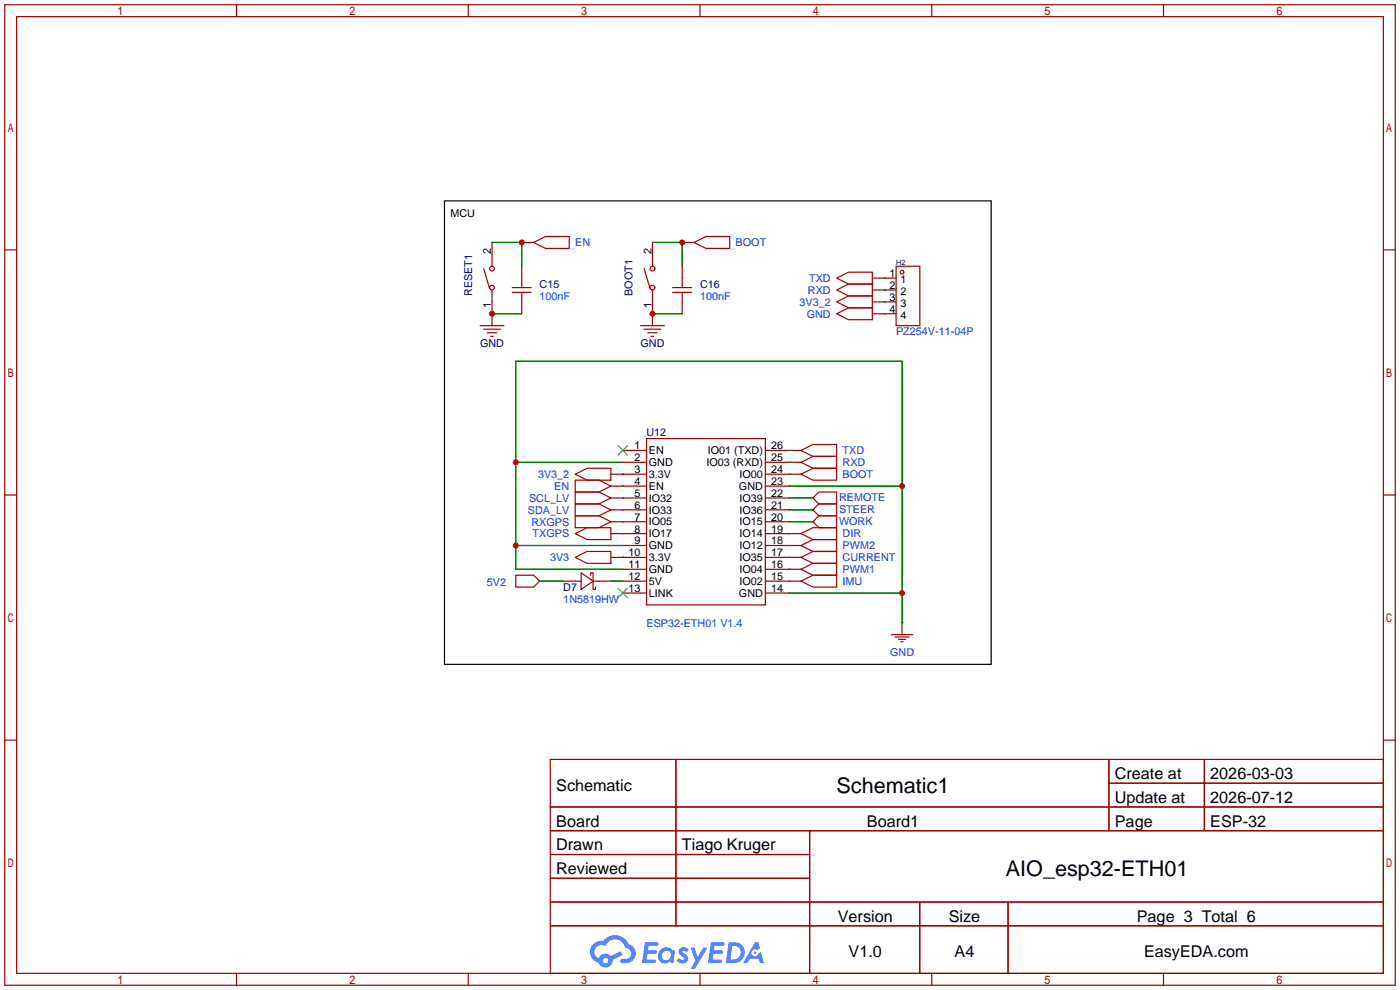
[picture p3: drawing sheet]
<svg xmlns="http://www.w3.org/2000/svg" width="299mm" height="212mm" viewBox="0 0 299 212" stroke-linecap="round" stroke-linejoin="round" font-family="sans-serif">
<g fill="none" stroke="#a10000" stroke-width=".25">
<path d="M1 1h297.2v209.6h-297.2zM3.6 3.6h292.1v204.4h-292.1zM50.5 1v2.6M100.1 1v2.6M149.6 1v2.6M199.1 1v2.6M248.7 1v2.6M1 53.4h2.6M295.7 53.4h2.5M1 105.8h2.6M295.7 105.8h2.5M1 158.2h2.6"/>
<path d="M295.7 158.2h2.5M117.6 162.3h178.1v45.7h-178.1zM117.6 172.5h178.1M117.6 177.5h178.1M144.5 162.3v35.6M173 177.5v30.5M237 162.3v15.2M237 167.4h58.7M257.4 162.3v15.2M117.6 182.6h55.4M117.6 192.8h178.1M117.6 187.7h55.4"/>
<path d="M117.6 197.9h178.1M196.6 192.8v15.2M215.4 192.8v15.2M50.5 208v2.6M100.1 208v2.6M149.6 208v2.6M199.1 208v2.6M248.7 208v2.6"/>
</g>
<g fill="#5487ff">
<path d="M145.3 202.7a1.3 1.3 0 0 1 1.9 .3l-.4 .6a.54 .54 0 0 0-.9-.2l.1 .2a1.34 1.34 0 0 1 .9 1.8 1.47 1.47 0 0 1-2.3-.1l.5-.6 .8 .5a.31 .31 0 0 0 .4-.3 .31 .31 0 0 0-.3-.4 1.12 1.12 0 0 1-.7-1.8z"/>
<path d="M147.6 202.5h.9l.6 2 1.2-2h.9l-2.7 4.6h-.9l1-1.7z"/>
<path d="M137.8 201.4h1.7a1.31 1.31 0 0 1 1.2 .2 .4 .4 0 0 1-.3 .5l-1.8 .1-.1 .9h1.6a.4 .4 0 0 1 .4 .4 .4 .4 0 0 1-.5 .4h-1.6l-.2 1.2h1.4a.46 .46 0 0 1 .5 0 .46 .46 0 0 1 .1 .5l-.4 .2h-2.6z"/>
<path d="M151.9 201.4h1.7a1.32 1.32 0 0 1 1.2 .2 .39 .39 0 0 1-.3 .5l-1.8 .1-.1 .9h1.6a.4 .4 0 0 1 .4 .4 .4 .4 0 0 1-.4 .4h-1.7l-.2 1.2h1.4a.46 .46 0 0 1 .5 0 .46 .46 0 0 1 .1 .5l-.4 .2h-2.6z"/>
<path d="M161.3 201.4h.8l.3 1.3-.6 .4a.75 .75 0 0 0-1.1 .3 .75 .75 0 0 0 .5 1 .75 .75 0 0 0 .9-.7l.5-.2 .6 2.3h-.8l-.3-.9h-1.8l-.5 .9h-1z"/>
<path d="M155.7 201.4l-.6 4.4h1.5a2.27 2.27 0 0 0 2.6-2.2 2.27 2.27 0 0 0-2.7-2.2zM156.5 202.1a1.5 1.5 0 0 1 1.8 1.6 1.5 1.5 0 0 1-1.9 1.4h-.3z"/>
<path d="M141.2 203a1.6 1.6 0 0 0-.3 2.3 1.6 1.6 0 0 0 2.3 .2l.7 .3 .3-2.4-.1-.3-.5-.1a1.58 1.58 0 0 0-2.4 0zM141.8 203.5a.98 .98 0 0 1 1.6 .4 .98 .98 0 0 1-1.1 1.3 .94 .94 0 0 1-.9-.7 .94 .94 0 0 1 .4-1z"/>
<path d="M126.8 201.8a2.37 2.37 0 0 0 1.1 4 1.54 1.54 0 0 0 1.8 1 1.54 1.54 0 0 0 1.2-1.6l2.2-1.1-.5-.8-2 1a1.57 1.57 0 0 0-2.7 .5 1.5 1.5 0 0 1-.7-2.1 1.5 1.5 0 0 1 2.2-.5 2.23 2.23 0 0 1 2.3-1.4 2.23 2.23 0 0 1 2 1.8 1.16 1.16 0 0 1 1.2 1.1 1.16 1.16 0 0 1-1.1 1.2h-.7a.47 .47 0 0 0-.5 .4 .47 .47 0 0 0 .4 .5 2.17 2.17 0 0 0 2.5-.9 2.17 2.17 0 0 0-.3-2.7l-.8-.4a3.2 3.2 0 0 0-5.5-.7l-1.1 .1zM128.8 205.3a.6 .6 0 0 1 1.2 0 .6 .6 0 0 1-1.2 0z"/>
<circle cx="161.4" cy="203.6" r=".28"/>
</g>
<path d="M95 42.9h116.8v99.1h-116.8z" fill="none" stroke="#000" stroke-width=".25"/>
<g fill="none" stroke="#a10000" stroke-width=".25">
<path d="M103.4 57.4l1.2 4.3M105.2 51.8v5.1M111.5 51.8h2.5M111.5 56.9v4.6M114 51.8l2.6-1.3h5.1v2.6h-5.1zM137.7 57.4l1.2 4.3M139.4 51.8v5.1M145.8 51.8h2.5M145.8 56.9v4.6M148.3 51.8l2.6-1.3h5.1v2.6h-5.1zM178.8 59.4l2.6-1.2h5v2.5h-5zM186.4 59.4h5.1"/>
<path d="M191.5 56.9h5.1v12.7h-5.1zM102.6 69.6h5.1M103.4 70.4h3.5M104.1 71.1h2.1M104.9 71.9h.5M105.2 62v7.6M109.5 61.5h4M109.5 62.5h4M111.5 62.5v4.6M136.9 69.6h5.1M137.7 70.4h3.5M138.4 71.1h2.1"/>
<path d="M139.2 71.9h.5M139.4 62v7.6M143.8 61.5h4M143.8 62.5h4M145.8 62.5v4.6M178.8 62l2.6-1.3h5v2.5h-5zM178.8 64.5l2.6-1.3h5v2.6h-5zM178.8 67.1l2.6-1.3h5v2.5h-5zM186.4 62h5.1M186.4 64.5h5.1M186.4 67.1h5.1M133.1 98.8h5.1"/>
<path d="M133.1 96.3h5.1M138.2 93.7h25.4v35.6h-25.4zM163.6 98.8h7.6M163.6 96.3h7.6M171.2 98.8l2.5-1.3h5.1v2.6h-5.1zM171.2 96.3l2.5-1.3h5.1v2.5h-5.1zM122.9 119.1l2.6-1.2h5.1v2.5h-5.1zM122.9 114l2.6-1.2h5.1v2.5h-5.1zM122.9 110.2h5.1l2.6 1.3-2.6 1.3h-5.1zM122.9 105.2h5.1l2.6 1.2-2.6 1.3h-5.1zM122.9 107.7h5.1l2.6 1.3-2.6 1.2h-5.1zM122.9 101.3l2.6-1.2h5.1v2.5h-5.1z"/>
<path d="M122.9 102.6h5.1l2.6 1.3-2.6 1.3h-5.1zM130.6 119.1h7.6M130.6 114h7.6M130.6 111.5h7.6M130.6 106.4h7.6M130.6 109h7.6M130.6 101.3h7.6M130.6 103.9h7.6M133.1 116.6h5.1M163.6 119.1h7.6M163.6 114h7.6M163.6 111.5h5.1"/>
<path d="M163.6 106.4h5.1M163.6 109h5.1M163.6 116.6h7.6M163.6 101.3h7.6M163.6 103.9h5.1M171.2 119.1l2.5-1.2h5.1v2.5h-5.1zM171.2 116.6l2.5-1.3h5.1v2.6h-5.1zM171.2 114l2.5-1.2h5.1v2.5h-5.1zM171.2 101.3l2.5-1.2h5.1v2.5h-5.1zM173.7 111.5h.1M173.7 109h.1M173.7 106.4h.1"/>
<path d="M175 110.2h3.8v2.6h-3.8l-1.3-1.3zM175 107.7h3.8v2.5h-3.8l-1.3-1.2zM175 105.2h3.8v2.5h-3.8l-1.3-1.3zM110.2 122.9h3.8l1.3 1.3-1.3 1.3h-3.8zM115.3 124.2h.1M120.4 124.2h3.8M124.2 122.4l2.5 1.8-2.5 1.8zM126.2 122.9v-.5h.5v3.6h.6v-.5M126.7 124.2h3.9M133.1 124.2h5.1M133.1 121.7h5.1M133.1 126.7h5.1"/>
<path d="M163.6 124.2h7.6M163.6 121.7h7.6M163.6 126.7h5.1M171.2 124.2l2.5-1.3h5.1v2.6h-5.1zM171.2 121.7l2.5-1.3h5.1v2.5h-5.1zM190.5 135.6h4.6M191.3 136.1h3M192 136.7h1.5M192.5 137.2h.5M192.8 133.1h.1M192.8 133.1v2.5"/>
<circle cx="105.2" cy="57.4" r=".51"/>
<circle cx="139.4" cy="57.4" r=".51"/>
<circle cx="192.8" cy="58.2" r=".38"/>
<circle cx="105.2" cy="61.5" r=".51"/>
<circle cx="139.4" cy="61.5" r=".51"/>
</g>
<g fill="none" stroke="#008700" stroke-width=".25">
<path d="M105.2 51.8h6.3v5.1M139.4 51.8h6.4v5.1M189 59.4h.1M105.2 67.1h6.3M139.4 67.1h6.4M189 62h.1M189 64.5h.1M189 67.1h.1M110.2 98.8h22.9M168.7 98.8h.1M168.7 96.3h.1M110.2 116.6h22.9"/>
<path d="M133.1 101.3h.1M133.1 119.1h.1M133.1 114h.1M133.1 111.5h.1M133.1 106.4h.1M133.1 109h.1M133.1 103.9h.1M168.7 119.1h.1M168.7 116.6h.1M168.7 114h.1M168.7 101.3h.1M168.7 111.5h5"/>
<path d="M168.7 106.4h5M168.7 109h5M168.7 103.9h24.1M115.3 124.2h5.1M130.6 124.2h2.5M133.1 121.7h-22.9v-44.5h82.6v55.9M168.7 124.2h.1M168.7 121.7h.1M168.7 126.7h24.1"/>
</g>
<path d="M132.1 95.2l2 2.1M134.1 95.2l-2 2.1M132.1 125.7l2 2.1M134.1 125.7l-2 2.1" fill="none" stroke="#3c3" stroke-width=".25"/>
<g fill="#c00">
<circle cx="110.2" cy="98.8" r=".63"/>
<circle cx="110.2" cy="116.6" r=".63"/>
<circle cx="192.8" cy="103.9" r=".63"/>
<circle cx="192.8" cy="126.7" r=".63"/>
<circle cx="111.5" cy="51.8" r=".63"/>
<circle cx="105.2" cy="67.1" r=".63"/>
<circle cx="145.8" cy="51.8" r=".63"/>
<circle cx="139.4" cy="67.1" r=".63"/>
</g>
<g font-size="4.6">
<text x="178.8" y="169.4">Schematic1</text>
<text x="215" y="187.2">AIO_esp32-ETH01</text>
</g>
<g font-size="3.5">
<text x="238.3" y="166.5">Create at</text>
<text x="258.7" y="166.5">2026-03-03</text>
<text x="118.9" y="169.1">Schematic</text>
<text x="238.3" y="171.6">Update at</text>
<text x="258.7" y="171.6">2026-07-12</text>
<text x="118.9" y="176.7">Board</text>
<text x="185.3" y="176.7">Board1</text>
<text x="238.3" y="176.7">Page</text>
<text x="258.7" y="176.7">ESP-32</text>
<text x="118.9" y="181.8">Drawn</text>
<text x="145.7" y="181.8">Tiago Kruger</text>
<text x="118.9" y="186.8">Reviewed</text>
<text x="179.1" y="197">Version</text>
<text x="202.8" y="197">Size</text>
<text x="243" y="197">Page 3 Total 6</text>
<text x="181.4" y="204.6">V1.0</text>
<text x="204" y="204.6">A4</text>
<text x="244.5" y="204.6">EasyEDA.com</text>
</g>
<g font-size="2.3">
<text x="96.3" y="46.3">MCU</text>
<text x="104.9" y="54.4" transform="rotate(-90 104.9 54.4)">2</text>
<text x="139.2" y="54.4" transform="rotate(-90 139.2 54.4)">2</text>
<text x="190.1" y="59.2">1</text>
<text x="104.9" y="65.8" transform="rotate(-90 104.9 65.8)">1</text>
<text x="139.2" y="65.8" transform="rotate(-90 139.2 65.8)">1</text>
<text x="190.1" y="61.7">2</text>
<text x="190.1" y="64.3">3</text>
<text x="192.5" y="60.5">1</text>
<text x="192.5" y="63">2</text>
<text x="192.5" y="65.6">3</text>
<text x="190.1" y="66.8">4</text>
<text x="192.5" y="68.1">4</text>
<text x="135.6" y="101.1">3</text>
<text x="135.6" y="98.6">2</text>
<text x="135.6" y="96">1</text>
<text x="138.7" y="99.6">GND</text>
<text x="138.7" y="97.1">EN</text>
<text x="151" y="99.6">IO03 (RXD)</text>
<text x="151.3" y="97.1">IO01 (TXD)</text>
<text x="164.8" y="101.1">24</text>
<text x="164.8" y="98.6">25</text>
<text x="164.8" y="96">26</text>
<text x="135.6" y="106.2">5</text>
<text x="135.6" y="103.7">4</text>
<text x="138.7" y="107.2">IO32</text>
<text x="138.7" y="104.7">EN</text>
<text x="138.7" y="102.1">3.3V</text>
<text x="157.9" y="104.7">GND</text>
<text x="158.1" y="107.2">IO39</text>
<text x="158.1" y="102.1">IO00</text>
<text x="164.8" y="106.2">22</text>
<text x="164.8" y="103.7">23</text>
<text x="135.6" y="113.8">8</text>
<text x="135.6" y="111.3">7</text>
<text x="135.6" y="108.7">6</text>
<text x="138.7" y="112.3">IO05</text>
<text x="138.7" y="109.8">IO33</text>
<text x="158.1" y="112.3">IO15</text>
<text x="158.1" y="109.8">IO36</text>
<text x="164.8" y="113.8">19</text>
<text x="164.8" y="111.3">20</text>
<text x="164.8" y="108.7">21</text>
<text x="134.3" y="118.9">10</text>
<text x="135.6" y="116.4">9</text>
<text x="138.7" y="119.9">3.3V</text>
<text x="138.7" y="117.4">GND</text>
<text x="138.7" y="114.8">IO17</text>
<text x="158.1" y="119.9">IO35</text>
<text x="158.1" y="117.4">IO12</text>
<text x="158.1" y="114.8">IO14</text>
<text x="164.8" y="118.9">17</text>
<text x="164.8" y="116.4">18</text>
<text x="134.3" y="124">12</text>
<text x="134.3" y="121.4">11</text>
<text x="138.7" y="125">5V</text>
<text x="138.7" y="122.5">GND</text>
<text x="158.1" y="125">IO02</text>
<text x="158.1" y="122.5">IO04</text>
<text x="164.8" y="124">15</text>
<text x="164.8" y="121.4">16</text>
<text x="134.3" y="126.5">13</text>
<text x="138.7" y="127.5">LINK</text>
<text x="157.9" y="127.5">GND</text>
<text x="164.8" y="126.5">14</text>
</g>
<g font-size="2.3" fill="#00f">
<text x="122.9" y="52.6">EN</text>
<text x="157.2" y="52.6">BOOT</text>
<text x="115.3" y="64.1">100nF</text>
<text x="149.6" y="64.1">100nF</text>
<text x="170.9" y="65.3">3V3_2</text>
<text x="172.7" y="62.8">RXD</text>
<text x="172.9" y="60.2">TXD</text>
<text x="172.4" y="67.9">GND</text>
<text x="191.5" y="71.7">PZ254V-11-04P</text>
<text x="180.1" y="99.6">RXD</text>
<text x="180.1" y="97.1">TXD</text>
<text x="113.1" y="107.2">SCL_LV</text>
<text x="115" y="102.2">3V3_2</text>
<text x="118.5" y="104.7">EN</text>
<text x="179.3" y="107">REMOTE</text>
<text x="180.1" y="102.2">BOOT</text>
<text x="112.8" y="109.8">SDA_LV</text>
<text x="113.6" y="112.3">RXGPS</text>
<text x="179.3" y="112.1">WORK</text>
<text x="179.3" y="109.6">STEER</text>
<text x="113.8" y="114.9">TXGPS</text>
<text x="117.6" y="119.9">3V3</text>
<text x="180.1" y="119.9">CURRENT</text>
<text x="180.1" y="117.4">PWM2</text>
<text x="180.1" y="114.9">DIR</text>
<text x="104.1" y="125.2">5V2</text>
<text x="180.1" y="125">IMU</text>
<text x="180.1" y="122.5">PWM1</text>
<text x="120.4" y="128.8">1N5819HW</text>
<text x="138.2" y="133.9">ESP32-ETH01 V1.4</text>
<text x="190.2" y="140.3">GND</text>
</g>
<g font-size="2.3" fill="#000080">
<text x="100.9" y="63.2" transform="rotate(-90 100.9 63.2)">RESET1</text>
<text x="115.3" y="61.5">C15</text>
<text x="135.2" y="63.2" transform="rotate(-90 135.2 63.2)">BOOT1</text>
<text x="149.6" y="61.5">C16</text>
<text x="102.6" y="74.2">GND</text>
<text x="136.9" y="74.2">GND</text>
<text x="138.2" y="93.3">U12</text>
<text x="120.4" y="126.3">D7</text>
</g>
<text font-size="1.6" fill="#000080" x="191.5" y="56.6">H2</text>
</svg>
